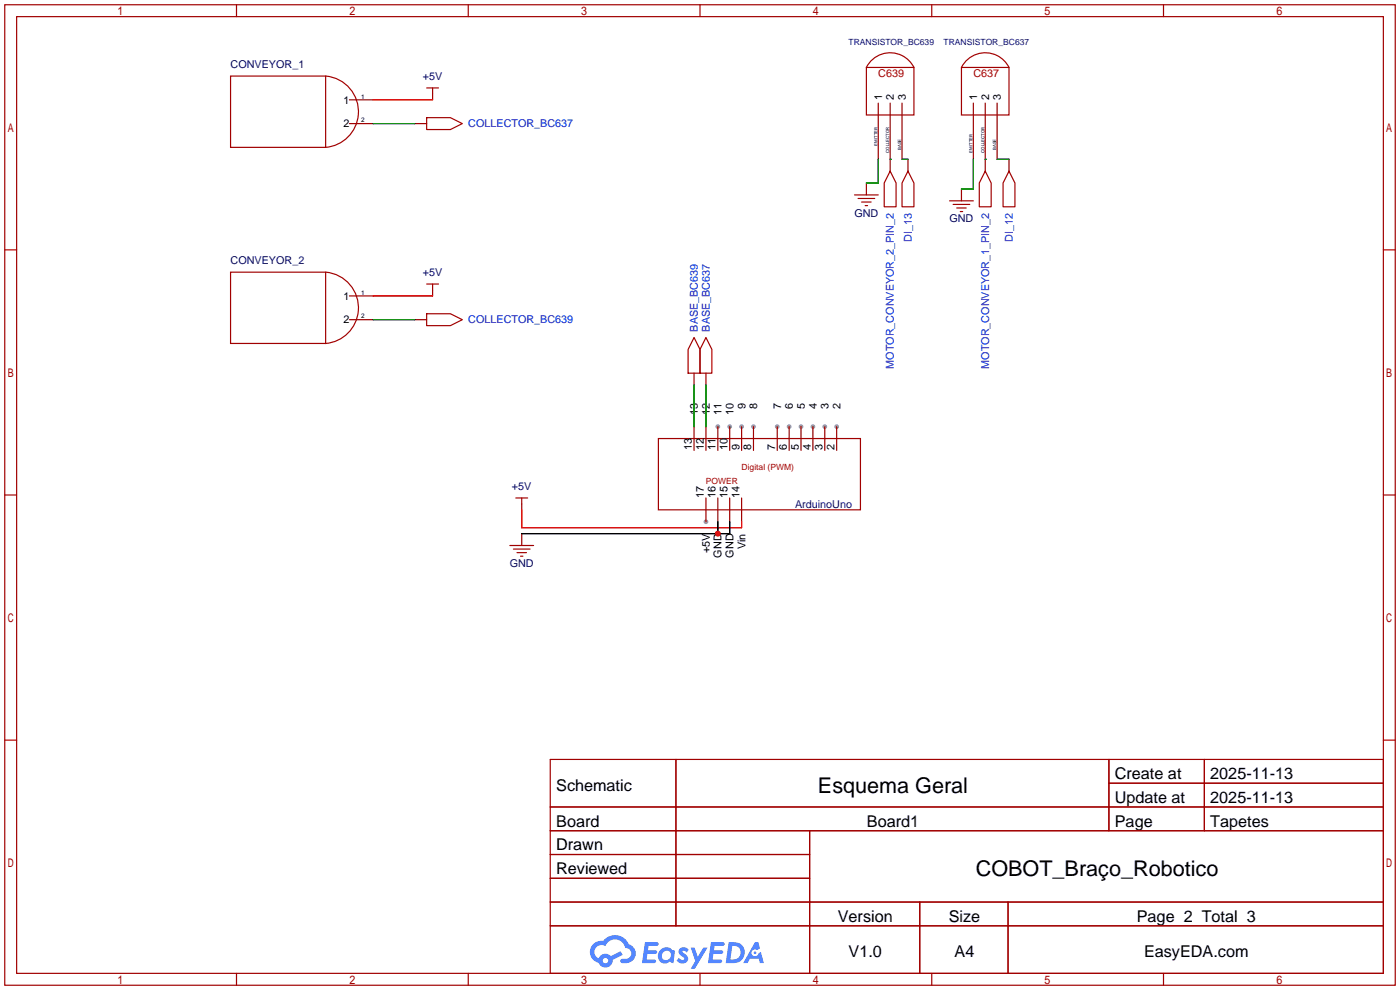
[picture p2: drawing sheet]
<svg xmlns="http://www.w3.org/2000/svg" width="299mm" height="212mm" viewBox="0 0 299 212" stroke-linecap="round" stroke-linejoin="round" font-family="sans-serif">
<g fill="#999">
<circle cx="178.8" cy="91.2" r=".51"/>
<circle cx="176.3" cy="91.2" r=".51"/>
<circle cx="173.7" cy="91.2" r=".51"/>
<circle cx="171.2" cy="91.2" r=".51"/>
<circle cx="168.7" cy="91.2" r=".51"/>
<circle cx="166.1" cy="91.2" r=".51"/>
<circle cx="161" cy="91.2" r=".51"/>
<circle cx="158.5" cy="91.2" r=".51"/>
<circle cx="156" cy="91.2" r=".51"/>
<circle cx="153.4" cy="91.2" r=".51"/>
<circle cx="150.9" cy="111.5" r=".51"/>
</g>
<g fill="none" stroke="#a10000" stroke-width=".25">
<path d="M1 1h297.2v209.6h-297.2zM3.6 3.6h292.1v204.4h-292.1zM50.5 1v2.6M100.1 1v2.6M149.6 1v2.6M199.1 1v2.6M248.7 1v2.6M1 53.4h2.6M295.7 53.4h2.5M1 105.8h2.6M295.7 105.8h2.5M1 158.2h2.6"/>
<path d="M295.7 158.2h2.5M117.6 162.3h178.1v45.7h-178.1zM117.6 172.5h178.1M117.6 177.5h178.1M144.5 162.3v35.6M173 177.5v30.5M237 162.3v15.2M237 167.4h58.7M257.4 162.3v15.2M117.6 182.6h55.4M117.6 192.8h178.1M117.6 187.7h55.4"/>
<path d="M117.6 197.9h178.1M196.6 192.8v15.2M215.4 192.8v15.2M50.5 208v2.6M100.1 208v2.6M149.6 208v2.6M199.1 208v2.6M248.7 208v2.6"/>
</g>
<g fill="#5487ff">
<path d="M145.3 202.7a1.3 1.3 0 0 1 1.9 .3l-.4 .6a.54 .54 0 0 0-.9-.2l.1 .2a1.34 1.34 0 0 1 .9 1.8 1.47 1.47 0 0 1-2.3-.1l.5-.6 .8 .5a.31 .31 0 0 0 .4-.3 .31 .31 0 0 0-.3-.4 1.12 1.12 0 0 1-.7-1.8z"/>
<path d="M147.6 202.5h.9l.6 2 1.2-2h.9l-2.7 4.6h-.9l1-1.7z"/>
<path d="M137.8 201.4h1.7a1.31 1.31 0 0 1 1.2 .2 .4 .4 0 0 1-.3 .5l-1.8 .1-.1 .9h1.6a.4 .4 0 0 1 .4 .4 .4 .4 0 0 1-.5 .4h-1.6l-.2 1.2h1.4a.46 .46 0 0 1 .5 0 .46 .46 0 0 1 .1 .5l-.4 .2h-2.6z"/>
<path d="M151.9 201.4h1.7a1.32 1.32 0 0 1 1.2 .2 .39 .39 0 0 1-.3 .5l-1.8 .1-.1 .9h1.6a.4 .4 0 0 1 .4 .4 .4 .4 0 0 1-.4 .4h-1.7l-.2 1.2h1.4a.46 .46 0 0 1 .5 0 .46 .46 0 0 1 .1 .5l-.4 .2h-2.6z"/>
<path d="M161.3 201.4h.8l.3 1.3-.6 .4a.75 .75 0 0 0-1.1 .3 .75 .75 0 0 0 .5 1 .75 .75 0 0 0 .9-.7l.5-.2 .6 2.3h-.8l-.3-.9h-1.8l-.5 .9h-1z"/>
<path d="M155.7 201.4l-.6 4.4h1.5a2.27 2.27 0 0 0 2.6-2.2 2.27 2.27 0 0 0-2.7-2.2zM156.5 202.1a1.5 1.5 0 0 1 1.8 1.6 1.5 1.5 0 0 1-1.9 1.4h-.3z"/>
<path d="M141.2 203a1.6 1.6 0 0 0-.3 2.3 1.6 1.6 0 0 0 2.3 .2l.7 .3 .3-2.4-.1-.3-.5-.1a1.58 1.58 0 0 0-2.4 0zM141.8 203.5a.98 .98 0 0 1 1.6 .4 .98 .98 0 0 1-1.1 1.3 .94 .94 0 0 1-.9-.7 .94 .94 0 0 1 .4-1z"/>
<path d="M126.8 201.8a2.37 2.37 0 0 0 1.1 4 1.54 1.54 0 0 0 1.8 1 1.54 1.54 0 0 0 1.2-1.6l2.2-1.1-.5-.8-2 1a1.57 1.57 0 0 0-2.7 .5 1.5 1.5 0 0 1-.7-2.1 1.5 1.5 0 0 1 2.2-.5 2.23 2.23 0 0 1 2.3-1.4 2.23 2.23 0 0 1 2 1.8 1.16 1.16 0 0 1 1.2 1.1 1.16 1.16 0 0 1-1.1 1.2h-.7a.47 .47 0 0 0-.5 .4 .47 .47 0 0 0 .4 .5 2.17 2.17 0 0 0 2.5-.9 2.17 2.17 0 0 0-.3-2.7l-.8-.4a3.2 3.2 0 0 0-5.5-.7l-1.1 .1zM128.8 205.3a.6 .6 0 0 1 1.2 0 .6 .6 0 0 1-1.2 0z"/>
<circle cx="161.4" cy="203.6" r=".28"/>
</g>
<g fill="none" stroke="#a10000" stroke-width=".25">
<path d="M49.3 16.3h20.3v15.2h-20.3zM69.6 16.3a7.6 7.6 0 0 1 7 7.6 7.6 7.6 0 0 1-7 7.6M91.2 18.8h2.5M92.5 18.8v1.3M205.5 14.4h10.1v10.2h-10.1zM215.6 14.4a5.7 5.7 0 0 0-5-3.1 5.7 5.7 0 0 0-5.1 3.1M49.3 58.2h20.3v15.2h-20.3zM69.6 58.2a7.6 7.6 0 0 1 7 7.6 7.6 7.6 0 0 1-7 7.6M91.2 60.7h2.5M92.5 60.7v1.3M140.7 93.7h43.2v15.3h-43.2zM109 116.6h5"/>
<path d="M109.7 117.3h3.6M110.2 106.4h2.6M110.5 118.1h2M111.3 118.9h.5M111.5 106.4v1.3"/>
</g>
<g fill="none" stroke="#870000" stroke-width=".25">
<path d="M74.7 21.3h5.1M74.7 26.4h5.1M92.5 20.1v1.2M208 22v12M210.6 22v12M213.1 22v12M74.7 63.2h5.1M74.7 68.3h5.1M92.5 62v1.2M148.3 91.2v5.1M150.9 91.2v5.1M153.4 91.2v5.1"/>
<path d="M156 91.2v5.1M158.5 91.2v5.1M161 91.2v5.1M166.1 91.2v5.1M168.7 91.2v5.1M171.2 91.2v5.1M173.7 91.2v5.1M176.3 91.2v5.1M178.8 91.2v5.1M111.5 107.7v1.3M111.5 114v2.6M150.9 106.4v5.1"/>
<path d="M153.4 106.4v5.1M156 106.4v5.1M158.5 106.4v5.1"/>
</g>
<path d="M79.8 63.2h12.7M111.5 109v3.8h47v-1.3" fill="none" stroke="#f00" stroke-width=".25"/>
<path d="M153.4 111.5v2.5M156 111.5v2.5h-44.5" fill="none" stroke="#000" stroke-width=".25"/>
<path d="M79.8 21.3h12.7" fill="none" stroke="#f30" stroke-width=".25"/>
<circle cx="153.4" cy="114" r=".63" fill="#c00"/>
<g fill="none" stroke="#a10000" stroke-width=".25">
<path d="M185.2 14.4h10.1v10.2h-10.1zM195.3 14.4a5.7 5.7 0 0 0-5.1-3.1 5.7 5.7 0 0 0-5 3.1M91.2 25.1h5.1l2.5 1.3-2.5 1.3h-5.1zM190.2 36.6l1.3 2.5v5.1h-2.5v-5.1zM194.1 36.6l1.2 2.5v5.1h-2.5v-5.1zM210.6 36.6l1.2 2.5v5.1h-2.5v-5.1zM215.6 36.6l1.3 2.5v5.1h-2.5v-5.1zM182.6 41.7h5.1M183.4 42.4h3.5M184.1 43.2h2.1M184.9 43.9h.5M202.9 42.9h5.1"/>
<path d="M203.7 43.7h3.6M204.5 44.4h2M205.2 45.2h.5M91.2 67.1h5.1l2.5 1.2-2.5 1.3h-5.1zM148.3 72.1l1.3 2.6v5.1h-2.5v-5.1zM150.9 72.1l1.2 2.6v5.1h-2.5v-5.1z"/>
</g>
<path d="M88.6 26.4h2.6M185.2 39.1v2.6M187.7 22v12M190.2 22v14.6M192.8 22v12M194.1 34v2.6M210.6 34v2.6M215.6 34v2.6M205.5 40.4v2.5M88.6 68.3h2.6M148.3 79.8v2.5M150.9 79.8v2.5" fill="none" stroke="#870000" stroke-width=".25"/>
<path d="M79.8 26.4h8.8M187.7 34v5.1h-2.5M190.2 34h.1M192.8 34h1.3M208 34v6.4h-2.5M210.6 34h.1M213.1 34h2.5M79.8 68.3h8.8M148.3 82.3v8.9M150.9 82.3v8.9" fill="none" stroke="#008700" stroke-width=".25"/>
<g font-size="4.6">
<text x="174.8" y="169.4">Esquema Geral</text>
<text x="208.6" y="187.2">COBOT_Braço_Robotico</text>
</g>
<g font-size="3.5">
<text x="238.3" y="166.5">Create at</text>
<text x="258.7" y="166.5">2025-11-13</text>
<text x="118.9" y="169.1">Schematic</text>
<text x="238.3" y="171.6">Update at</text>
<text x="258.7" y="171.6">2025-11-13</text>
<text x="118.9" y="176.7">Board</text>
<text x="185.3" y="176.7">Board1</text>
<text x="238.3" y="176.7">Page</text>
<text x="258.7" y="176.7">Tapetes</text>
<text x="118.9" y="181.8">Drawn</text>
<text x="118.9" y="186.8">Reviewed</text>
<text x="179.1" y="197">Version</text>
<text x="202.8" y="197">Size</text>
<text x="243" y="197">Page 2 Total 3</text>
<text x="181.4" y="204.6">V1.0</text>
<text x="204" y="204.6">A4</text>
<text x="244.5" y="204.6">EasyEDA.com</text>
</g>
<g font-size="2.3" fill="#000080">
<text x="49.3" y="14.5">CONVEYOR_1</text>
<text x="90.4" y="17.1">+5V</text>
<text x="182.6" y="46.3">GND</text>
<text x="202.9" y="47.5">GND</text>
<text x="49.3" y="56.4">CONVEYOR_2</text>
<text x="90.4" y="59">+5V</text>
<text x="109.4" y="104.7">+5V</text>
<text x="169.9" y="108.5">ArduinoUno</text>
<text x="108.9" y="121.2">GND</text>
</g>
<g font-size="2.3" fill="#a00000">
<text x="187.7" y="16.5">C639</text>
<text x="208" y="16.5">C637</text>
</g>
<g font-size="2.3">
<text x="73.4" y="22.1">1</text>
<text x="188.5" y="21.3" transform="rotate(-90 188.5 21.3)">1</text>
<text x="191.1" y="21.3" transform="rotate(-90 191.1 21.3)">2</text>
<text x="193.6" y="21.3" transform="rotate(-90 193.6 21.3)">3</text>
<text x="208.8" y="21.3" transform="rotate(-90 208.8 21.3)">1</text>
<text x="211.4" y="21.3" transform="rotate(-90 211.4 21.3)">2</text>
<text x="213.9" y="21.3" transform="rotate(-90 213.9 21.3)">3</text>
<text x="73.4" y="27.2">2</text>
<text x="73.4" y="64.1">1</text>
<text x="73.4" y="69.1">2</text>
<text x="149.1" y="88.7" transform="rotate(-90 149.1 88.7)">13</text>
<text x="151.7" y="88.7" transform="rotate(-90 151.7 88.7)">12</text>
<text x="154.2" y="88.7" transform="rotate(-90 154.2 88.7)">11</text>
<text x="156.8" y="88.7" transform="rotate(-90 156.8 88.7)">10</text>
<text x="159.3" y="87.4" transform="rotate(-90 159.3 87.4)">9</text>
<text x="161.8" y="87.4" transform="rotate(-90 161.8 87.4)">8</text>
<text x="166.9" y="87.4" transform="rotate(-90 166.9 87.4)">7</text>
<text x="169.5" y="87.4" transform="rotate(-90 169.5 87.4)">6</text>
<text x="172" y="87.4" transform="rotate(-90 172 87.4)">5</text>
<text x="174.5" y="87.4" transform="rotate(-90 174.5 87.4)">4</text>
<text x="177.1" y="87.4" transform="rotate(-90 177.1 87.4)">3</text>
<text x="179.6" y="87.4" transform="rotate(-90 179.6 87.4)">2</text>
<text x="147.9" y="96.3" transform="rotate(-90 147.9 96.3)">13</text>
<text x="150.4" y="96.3" transform="rotate(-90 150.4 96.3)">12</text>
<text x="153" y="96.3" transform="rotate(-90 153 96.3)">11</text>
<text x="155.5" y="96.3" transform="rotate(-90 155.5 96.3)">10</text>
<text x="158" y="96.3" transform="rotate(-90 158 96.3)">9</text>
<text x="160.6" y="96.3" transform="rotate(-90 160.6 96.3)">8</text>
<text x="165.7" y="96.3" transform="rotate(-90 165.7 96.3)">7</text>
<text x="168.2" y="96.3" transform="rotate(-90 168.2 96.3)">6</text>
<text x="170.7" y="96.3" transform="rotate(-90 170.7 96.3)">5</text>
<text x="173.3" y="96.3" transform="rotate(-90 173.3 96.3)">4</text>
<text x="175.8" y="96.3" transform="rotate(-90 175.8 96.3)">3</text>
<text x="178.4" y="96.3" transform="rotate(-90 178.4 96.3)">2</text>
<text x="150.4" y="106.4" transform="rotate(-90 150.4 106.4)">17</text>
<text x="153" y="106.4" transform="rotate(-90 153 106.4)">16</text>
<text x="155.5" y="106.4" transform="rotate(-90 155.5 106.4)">15</text>
<text x="158" y="106.4" transform="rotate(-90 158 106.4)">14</text>
<text x="151.7" y="118.2" transform="rotate(-90 151.7 118.2)">+5V</text>
<text x="154.2" y="119.2" transform="rotate(-90 154.2 119.2)">GND</text>
<text x="156.8" y="119.2" transform="rotate(-90 156.8 119.2)">GND</text>
<text x="159.3" y="117.4" transform="rotate(-90 159.3 117.4)">Vin</text>
</g>
<g font-size="2.3" fill="#00f">
<text x="100.1" y="27.2">COLLECTOR_BC637</text>
<text x="194.9" y="51.6" transform="rotate(-90 194.9 51.6)">DI_13</text>
<text x="216.5" y="51.6" transform="rotate(-90 216.5 51.6)">DI_12</text>
<text x="100.1" y="69.1">COLLECTOR_BC639</text>
<text x="149.1" y="70.9" transform="rotate(-90 149.1 70.9)">BASE_BC639</text>
<text x="151.7" y="70.9" transform="rotate(-90 151.7 70.9)">BASE_BC637</text>
<text x="191.1" y="78.8" transform="rotate(-90 191.1 78.8)">MOTOR_CONVEYOR_2_PIN_2</text>
<text x="211.4" y="78.8" transform="rotate(-90 211.4 78.8)">MOTOR_CONVEYOR_1_PIN_2</text>
</g>
<g font-size="1.8" fill="#000080">
<text x="181.4" y="9.5">TRANSISTOR_BC639</text>
<text x="201.7" y="9.5">TRANSISTOR_BC637</text>
</g>
<g font-size="1.8" fill="#a00000">
<text x="158.5" y="100.4">Digital (PWM)</text>
<text x="150.9" y="103.5">POWER</text>
</g>
<g font-size="1.4">
<text x="77.2" y="21.1">1</text>
<text x="77.2" y="26.1">2</text>
<text x="77.2" y="63">1</text>
<text x="77.2" y="68.1">2</text>
</g>
<g font-size=".9">
<text x="187.5" y="31.1" transform="rotate(-90 187.5 31.1)">EMITTER</text>
<text x="190.1" y="32.7" transform="rotate(-90 190.1 32.7)">COLLECTOR</text>
<text x="192.6" y="32.1" transform="rotate(-90 192.6 32.1)">BASE</text>
<text x="207.8" y="32.6" transform="rotate(-90 207.8 32.6)">EMITTER</text>
<text x="210.4" y="32.7" transform="rotate(-90 210.4 32.7)">COLLECTOR</text>
<text x="212.9" y="32.1" transform="rotate(-90 212.9 32.1)">BASE</text>
</g>
</svg>
